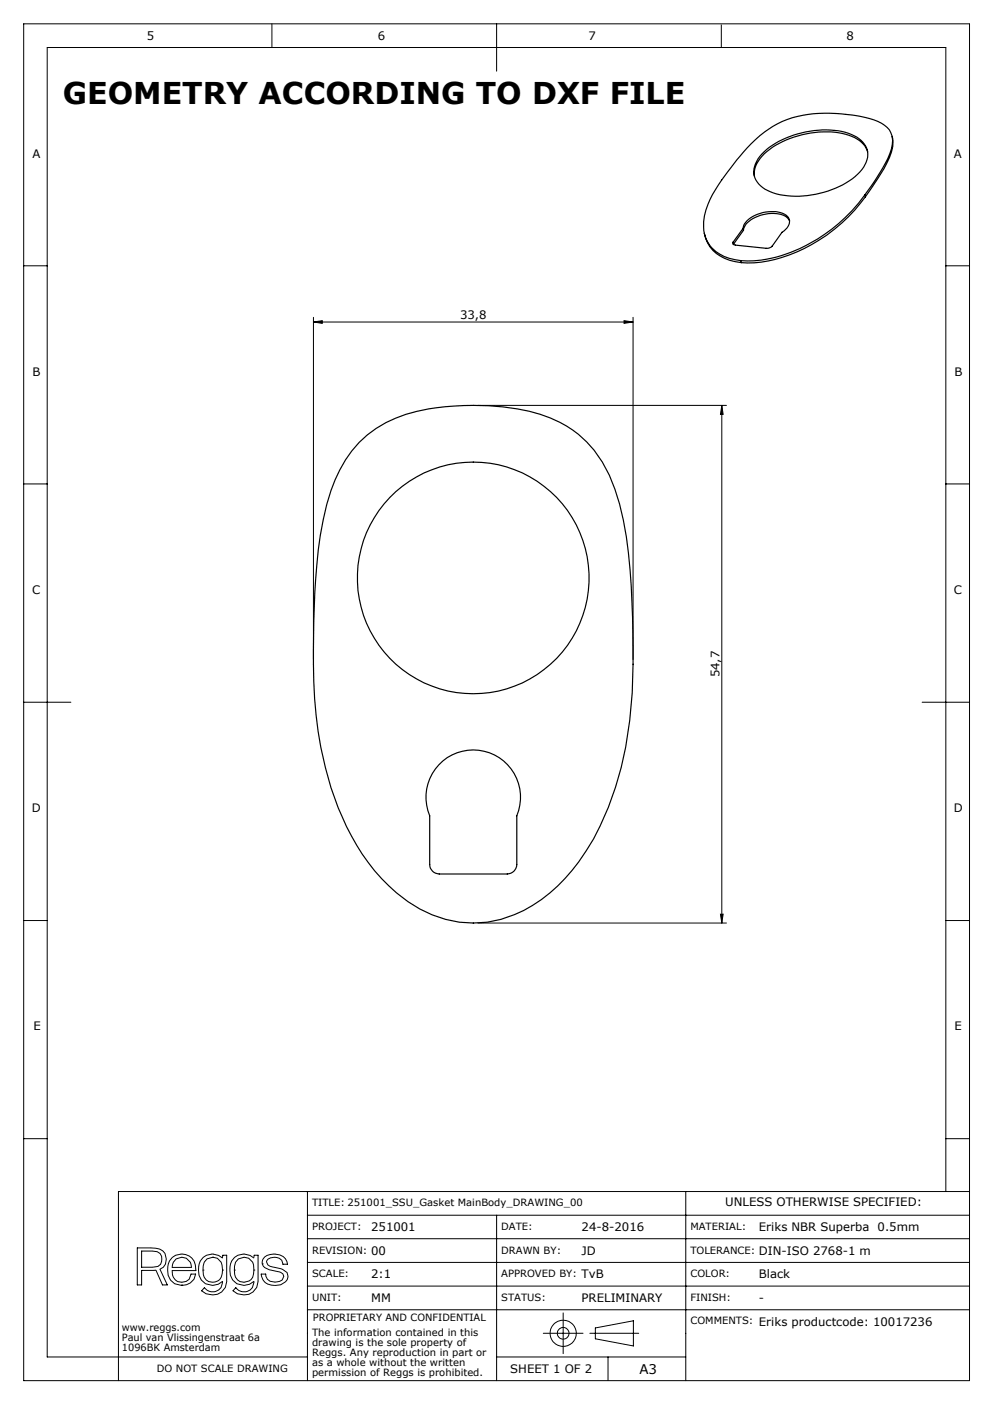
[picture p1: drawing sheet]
<svg xmlns="http://www.w3.org/2000/svg" width="210mm" height="297mm" viewBox="0 0 210 297" stroke-linecap="round" stroke-linejoin="round" font-family="sans-serif">
<g fill="none" stroke="#000" stroke-width=".21">
<path d="M5 5h200v287.1h-200zM57.5 5v5.1M105 5v10.1M152.5 5.3v4.8M5 56.2h5M200 56.2h5M66.3 68.1l1.9-.3v.6zM66.3 67.1v72.4M66.3 68.1h67.6M132 67.8l1.9 .3-1.9 .3zM133.9 67.1v72.4M101.1 85.8h52.5"/>
<path d="M152.6 85.8v109.5M152.6 85.8l.3 1.9h-.5zM5 102.4h5M200 102.4h5M5 148.6h10M195 148.6h10M5 194.7h5M101.1 195.3h52.5M152.4 193.4h.5l-.3 1.9zM200 194.7h5M5 240.9h5M65 252.1v40"/>
<path d="M65 257.1h140M105 257.1v35M145 252.1v40M200 252.1v-242h-190v277h55M200 240.9h5M205 252.1h-180v40M29 264h2.9a3.1 3.1 0 0 1 3 1.1 2.31 2.31 0 0 1-1.1 3.4l1.6 3.3h-1l-1.4-3.1h-3v3.1h-1zM30 264.7l3.3 .1a1.81 1.81 0 0 1 .1 3.1l-1.2 .2h-2.2zM37.3 266.3l1.1-.3a2.04 2.04 0 0 1 2.1 2.1h-4.1l.3-1.1zM38.4 271.2a2.05 2.05 0 0 1-2-2.4h5a3 3 0 0 0-2.9-3.5 3 3 0 0 0-3 3.4 2.92 2.92 0 0 0 2.9 3.2M38.4 271.9h.1M38.4 271.2h.1"/>
<path d="M38.4 266h.1M38.5 271.8h.1M40.4 269.6l-.4 1-.6 .5-.9 .1M40.4 269.5h1a2.67 2.67 0 0 1-2.9 2.4M40.4 269.5v.1M42.9 268.7a2.11 2.11 0 0 0 2.1 2.5 2.11 2.11 0 0 0 2.1-2.5M42.9 268.7h.1M43 266a3.1 3.1 0 0 1 4 .1l.1-.6h.8v5.6a3.1 3.1 0 0 1-2 2.7 3.1 3.1 0 0 1-3.2-.8l.5-.6a2.2 2.2 0 0 0 3.5 0l.4-1.3a2.97 2.97 0 0 1-3.4 .6 2.97 2.97 0 0 1-1.7-3 3.3 3.3 0 0 1 1-2.7zM45 266a2.19 2.19 0 0 0-2.1 2.7M45 266a2.24 2.24 0 0 1 2.1 2.7M45 266h.1M47.1 268.7h.1"/>
<path d="M49.6 268.7a2.14 2.14 0 0 1 .7-2.3 2.14 2.14 0 0 1 2.3-.2l.8 .8 .3 1.7M49.6 268.7a2.11 2.11 0 0 0 2 2.5 2.11 2.11 0 0 0 2.1-2.5M49.6 268.7h.1M49.6 266a3.1 3.1 0 0 1 4.1 .1l.1-.6h.8v5.6a3.1 3.1 0 0 1-2 2.7 3.1 3.1 0 0 1-3.3-.8l.5-.6a2.2 2.2 0 0 0 3.6 0l.3-1.3a2.97 2.97 0 0 1-3.4 .6 2.97 2.97 0 0 1-1.7-3 3.3 3.3 0 0 1 1-2.7zM53.7 268.7h.1M55.5 267.4h.1M56 265.9a3.5 3.5 0 0 1 4.4 .4l.4 1.1h-1a1.78 1.78 0 0 0-2.6-1.3l-.5 .2-.3 .6a1.2 1.2 0 0 0 1.2 1.1l.5 .1a4.2 4.2 0 0 1 2.6 1.1l.2 .8a2.77 2.77 0 0 1-3.5 1.8 2.37 2.37 0 0 1-2.2-2.3h1a1.53 1.53 0 0 0 .9 1.5 2.91 2.91 0 0 0 2.6-.2l.3-.8a1.04 1.04 0 0 0-1.1-1l-1.8-.4a2.09 2.09 0 0 1-1.6-1.2v-.8zM65 277.1h140M65 262h140M65 267h140M65 272.1h140M119.1 277.7v8.6"/>
<path d="M105 287.1h40M114.9 282h8.4M124.7 282h10.4M125.9 280.9l8-1.5v5.3l-8-1.5zM128.6 287.1v5"/>
<circle cx="119.1" cy="282" r="2.76"/>
<circle cx="119.1" cy="282" r="1.23"/>
</g>
<g fill="#000">
<path d="M66.3 68.1l1.9-.3v.6zM132 67.8l1.9 .3-1.9 .3z"/>
<path d="M152.6 85.8l.3 1.9h-.5zM152.4 193.4h.5l-.3 1.9z"/>
</g>
<g fill="none" stroke="#000" stroke-width=".25">
<path d="M161.1 32.6a19.2 19.2 0 0 1 12.8-5.1 11.7 11.7 0 0 1 8.2 2.2 4.1 4.1 0 0 1 .5 5.7 16.4 16.4 0 0 1-11 5.8 14.5 14.5 0 0 1-10.3-1.6 4.1 4.1 0 0 1-1-6zM183.5 32.1a5.9 5.9 0 0 0-4.7-3.7 20.1 20.1 0 0 0-17.2 4.1 5.5 5.5 0 0 0-2 4.8M188.7 28.9a7.3 7.3 0 0 1-1.2 5.6l-1.8 3.2-2.7 3.9M148.9 49.4a7.5 7.5 0 0 0 6.6 5.9l1.3 .3M155 51.2l.2 .4M155.2 51.6l-.1 .1M156.7 55.1l.1 .5M157.2 48.3a4.3 4.3 0 0 1 3.6-3.1 5.7 5.7 0 0 1 5.9 .8 2.14 2.14 0 0 1-.9 2.9l-.4 .2-2.1 3a1.58 1.58 0 0 1-1.3 .4l-6.5-.6a.44 .44 0 0 1-.4-.2 .44 .44 0 0 1-.1-.5M157.2 48.3l-2.2 2.9M157.2 48.3v.4M157.2 48.7l-2 2.9M167 46.7a3.3 3.3 0 0 0-3.3-1.5 7.6 7.6 0 0 0-6.1 2.5l-.4 1"/>
<path d="M182.9 41.2a39.4 39.4 0 0 0 5.6-9.7 4.4 4.4 0 0 0-2.9-5.8 31.4 31.4 0 0 0-19.2-.4 25.2 25.2 0 0 0-10.6 8.6l-.6 .8a33.5 33.5 0 0 0-5.9 9.7 7.6 7.6 0 0 0 2.1 8.8 9.8 9.8 0 0 0 5.3 1.9M182.9 41.2a33.2 33.2 0 0 1-23.4 14l-2.8-.1M182.9 41.2l.1 .4M183 41.6a33.7 33.7 0 0 1-23.4 14h-2.8M76 93.6a27.2 27.2 0 0 1 16.4-7.3 56.3 56.3 0 0 1 21.8 1.3 23.3 23.3 0 0 1 15.8 15.9 75.8 75.8 0 0 1 3.5 20.4l.3 9.8a106.3 106.3 0 0 1-2.4 28.6 55.9 55.9 0 0 1-10.5 21.9 29.4 29.4 0 0 1-17.9 10.9 25.1 25.1 0 0 1-20.7-7.7 47.3 47.3 0 0 1-12.3-20.8 91.6 91.6 0 0 1-3.7-29.3 168.3 168.3 0 0 1 1.4-24 40.8 40.8 0 0 1 5.4-16l1.3-1.9zM92.8 161.8a10 10 0 0 1 12.8-1.5 10 10 0 0 1 3.7 12.3v10.3a2.05 2.05 0 0 1-2 2h-14.4a2.05 2.05 0 0 1-2-2v-10.3a10 10 0 0 1 1.9-10.8z"/>
<circle cx="100.1" cy="122.3" r="24.5"/>
</g>
<text font-size="6.3" x="13.3" y="22">GEOMETRY ACCORDING TO DXF FILE</text>
<text font-size="2.8" x="135.2" y="290.7">A3</text>
<g font-size="2.5">
<text x="31.1" y="8.4">5</text>
<text x="79.9" y="8.4">6</text>
<text x="124.4" y="8.4">7</text>
<text x="179" y="8.4">8</text>
<text x="6.9" y="33.4">A</text>
<text x="201.7" y="33.4">A</text>
<text x="97.3" y="67.6">33,8</text>
<text x="6.9" y="79.4">B</text>
<text x="201.8" y="79.4">B</text>
<text x="6.8" y="125.6">C</text>
<text x="201.7" y="125.6">C</text>
<text x="152.1" y="143.3" transform="rotate(-90 152.1 143.3)">54,7</text>
<text x="6.7" y="171.9">D</text>
<text x="201.7" y="171.9">D</text>
<text x="7.1" y="218">E</text>
<text x="201.8" y="218">E</text>
<text x="153.4" y="255.2">UNLESS OTHERWISE SPECIFIED:</text>
<text x="78.5" y="260.4">251001</text>
<text x="123" y="260.4">24-8-2016</text>
<text x="160.5" y="260.4">Eriks NBR Superba</text>
<text x="185.6" y="260.4">0.5mm</text>
<text x="78.5" y="265.4">00</text>
<text x="123" y="265.4">JD</text>
<text x="160.5" y="265.4">DIN-ISO 2768-1 m</text>
<text x="78.5" y="270.4">2:1</text>
<text x="78.5" y="275.4">MM</text>
<text x="123" y="270.4">TvB</text>
<text x="123" y="275.4">PRELIMINARY</text>
<text x="160.5" y="275.4">-</text>
<text x="160.5" y="270.4">Black</text>
<text x="160.5" y="280.4">Eriks productcode: 10017236</text>
<text x="107.9" y="290.4">SHEET 1 OF 2</text>
</g>
<g font-size="2.1">
<text x="66" y="255.2">TITLE: 251001_SSU_Gasket MainBody_DRAWING_00</text>
<text x="66" y="260.2">PROJECT:</text>
<text x="106" y="260.2">DATE:</text>
<text x="146" y="260.2">MATERIAL:</text>
<text x="66" y="265.2">REVISION:</text>
<text x="106" y="265.2">DRAWN BY:</text>
<text x="146" y="265.2">TOLERANCE:</text>
<text x="66" y="270.2">SCALE:</text>
<text x="66" y="275.2">UNIT:</text>
<text x="106" y="275.2">STATUS:</text>
<text x="106" y="270.2">APPROVED BY:</text>
<text x="146" y="270.2">COLOR:</text>
<text x="146" y="275.2">FINISH:</text>
<text x="25.8" y="281.5">www.reggs.com</text>
<text x="66.2" y="279.5">PROPRIETARY AND CONFIDENTIAL</text>
<text x="146" y="280.2">COMMENTS:</text>
<text x="25.8" y="283.6">Paul van Vlissingenstraat 6a</text>
<text x="25.8" y="285.7">1096BK Amsterdam</text>
<text x="66" y="282.6">The information contained in this</text>
<text x="66" y="284.7">drawing is the sole property of</text>
<text x="66" y="286.8">Reggs. Any reproduction in part or</text>
<text x="33.1" y="290.2">DO NOT SCALE DRAWING</text>
<text x="66" y="289">as a whole without the written</text>
<text x="66" y="291.1">permission of Reggs is prohibited.</text>
</g>
</svg>
